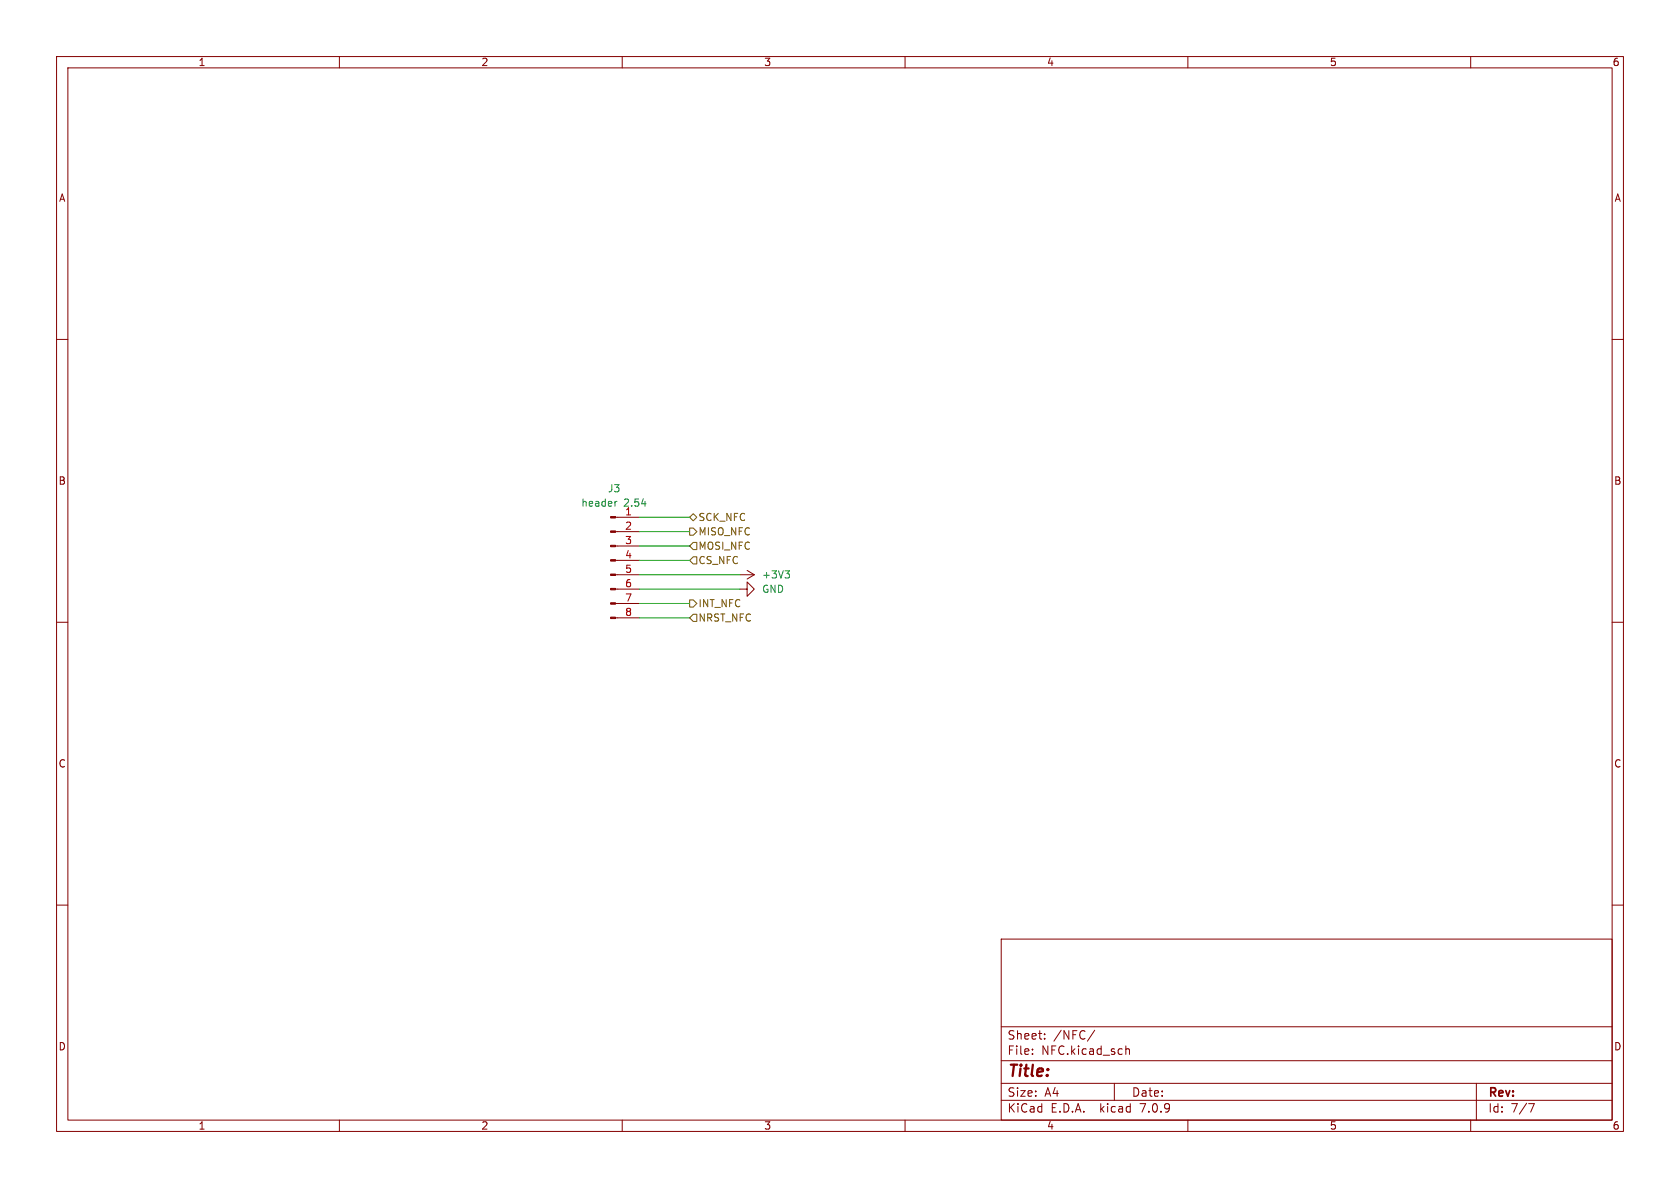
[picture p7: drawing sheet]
<svg xmlns="http://www.w3.org/2000/svg" width="297mm" height="210mm" viewBox="0 0 297 210" stroke-linecap="round" stroke-linejoin="round" font-family="sans-serif">
<g fill="none" stroke="#840000" stroke-width=".18">
<path d="M10 10h277v190h-277zM12 12h273v186h-273zM60 10v2M110 10v2M160 10v2M210 10v2M260 10v2M10 60h2M285 60h2M108.8 99.1h4.2M108.8 96.5h4.2M108.8 94h4.2"/>
<path d="M108.8 91.4h4.2M10 110h2M108.8 109.2h4.2M108.8 106.7h4.2M108.8 104.1h4.2M108.8 101.6h4.2M130.8 104.1h1.3v-1.2l1.2 1.2-1.2 1.3v-1.3M130.8 101.6h2.5M132.1 100.8l1.2 .8M133.3 101.6l-1.2 .8M285 110h2M10 160h2"/>
<path d="M285 160h2M177 166h108v32h-108zM60 198v2M110 198v2M160 198v2M177 194.5h108M177 191.5h108M177 187.5h108M177 181.5h108M182.5 186.3v.1M182.5 185.5v.1M184.7 183.6v.1"/>
<path d="M184.7 182.8v.1M193.5 182.1l-1.3 2M197 191.5v3M199 184.9v1.5M199 185.5l.2-.1 .4 .1 .1 .9M210 198v2M260 198v2M261 191.5v6.5M270.2 195.1h1l-.6 1.5"/>
</g>
<g fill="#840000" stroke="#840000" stroke-width=".18">
<path d="M107.9 109.1h.9v.2h-.9z"/>
<path d="M107.9 106.6h.9v.2h-.9z"/>
<path d="M107.9 104h.9v.3h-.9z"/>
<path d="M107.9 101.5h.9v.2h-.9z"/>
<path d="M107.9 98.9h.9v.3h-.9z"/>
<path d="M107.9 96.4h.9v.2h-.9z"/>
<path d="M107.9 93.9h.9v.2h-.9z"/>
<path d="M107.9 91.3h.9v.3h-.9z"/>
</g>
<path d="M109.1 88.6l-.3 .2M138.8 100.9h.8l-.5 .5M139.3 101.4l.3 .2v.3l-.3 .3" fill="none" stroke="#006464" stroke-width=".18"/>
<path d="M121.9 91.4l.7-.6 .6 .6-.6 .7zM121.9 93.3h.7l.6 .7-.6 .6h-.7zM121.9 96.5l.7-.6h.6v1.3h-.6zM122.6 98.4h.6v1.3h-.6l-.7-.6zM121.9 106h.7l.6 .7-.6 .6h-.7zM122.6 108.6h.6v1.3h-.6l-.7-.7z" fill="none" stroke="#725600" stroke-width=".18"/>
<path d="M113 94h8.9M113 99.1h8.9M113 96.5h8.9M113 91.4h8.9M113 109.2h8.9M113 106.7h8.9M113 101.6h17.8M113 104.1h17.8" fill="none" stroke="#009600" stroke-width=".18"/>
<text font-size="2.8" fill="#840000" x="178" y="190.9">Title:</text>
<g font-size="2.1" fill="#840000">
<text x="178" y="184">Sheet:</text>
<text x="186.2" y="184">/NFC/</text>
<text x="178" y="186.7">File:</text>
<text x="184.1" y="186.7">NFC.kicad_sch</text>
<text x="178" y="196.9">KiCad</text>
<text x="178" y="194.1">Size:</text>
<text x="184.7" y="194.1">A4</text>
<text x="185.7" y="196.9">E.D.A.</text>
<text x="194.6" y="196.9">kicad</text>
<text x="200" y="194.1">Date:</text>
<text x="201.8" y="196.9">7.0.9</text>
<text x="263" y="194.3">Rev:</text>
<text x="263" y="196.9">Id:</text>
<text x="267.1" y="196.9">7/7</text>
</g>
<g font-size="1.8" fill="#840000">
<text x="35" y="11.9">1</text>
<text x="85" y="11.9">2</text>
<text x="135" y="11.9">3</text>
<text x="185" y="11.9">4</text>
<text x="235" y="11.9">5</text>
<text x="285" y="11.9">6</text>
<text x="10.3" y="35.9">A</text>
<text x="285.3" y="35.9">A</text>
<text x="10.3" y="85.9">B</text>
<text x="285.3" y="85.9">B</text>
<text x="10.3" y="135.9">C</text>
<text x="285.3" y="135.9">C</text>
<text x="10.3" y="185.9">D</text>
<text x="285.3" y="185.9">D</text>
<text x="35" y="199.9">1</text>
<text x="85" y="199.9">2</text>
<text x="135" y="199.9">3</text>
<text x="185" y="199.9">4</text>
<text x="235" y="199.9">5</text>
<text x="285" y="199.9">6</text>
</g>
<g font-size="1.8" fill="#006464">
<text x="102.7" y="89.8">header</text>
<text x="107.4" y="87.2">J3</text>
<text x="110.3" y="89.8">2.54</text>
<text x="110.4" y="91.2">1</text>
<text x="134.6" y="105">GND</text>
<text x="134.6" y="102.5">+3V3</text>
</g>
<g font-size="1.8" fill="#a90000">
<text x="110.4" y="93.7">2</text>
<text x="110.4" y="96.3">3</text>
<text x="110.4" y="98.8">4</text>
<text x="110.4" y="101.3">5</text>
<text x="110.4" y="103.9">6</text>
<text x="110.4" y="106.4">7</text>
<text x="110.4" y="109">8</text>
</g>
<g font-size="1.8" fill="#725600">
<text x="123.4" y="92.3">SCK_NFC</text>
<text x="123.4" y="94.8">MISO_NFC</text>
<text x="123.4" y="99.9">CS_NFC</text>
<text x="123.4" y="97.4">MOSI_NFC</text>
<text x="123.4" y="107.5">INT_NFC</text>
<text x="123.4" y="110.1">NRST_NFC</text>
</g>
</svg>
